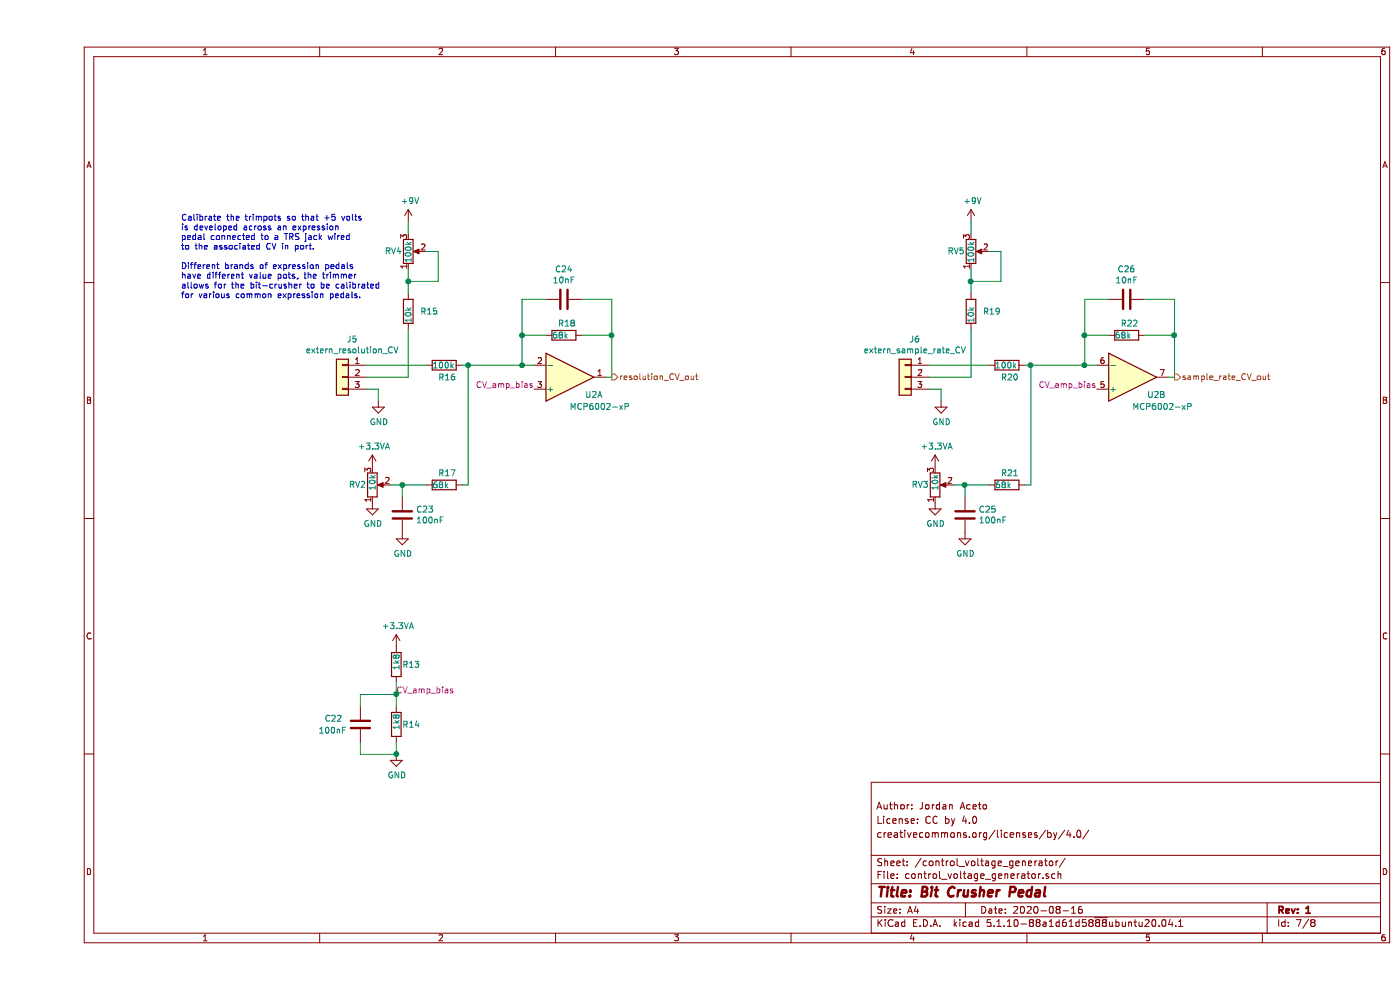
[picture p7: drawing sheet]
EESchema Schematic File Version 4
EELAYER 30 0
EELAYER END
$Descr A4 11693 8268
encoding utf-8
Sheet 8 8
Title "Bit Crusher Pedal"
Date "2020-08-16"
Rev "1"
Comp ""
Comment1 "creativecommons.org/licenses/by/4.0/"
Comment2 "License: CC by 4.0"
Comment3 "Author: Jordan Aceto"
Comment4 ""
$EndDescr
$Comp
L Device:R_POT RV2
U 1 1
P 2800 4050
F 0 "RV2" H 2750 4050 50  0000 R CNN
F 1 "10k" V 2800 4100 50  0000 R CNN
F 2 "Potentiometer_THT:Potentiometer_Alpha_RD901F-40-00D_Single_Vertical" H 2800 4050 50  0001 C CNN
F 3 "~" H 2800 4050 50  0001 C CNN
	1    2800 4050
	1    0    0    1   
$EndComp
$Comp
L power:GND #PWR0134
U 1 1
P 2800 4200
F 0 "#PWR0134" H 2800 3950 50  0001 C CNN
F 1 "GND" H 2805 4027 50  0000 C CNN
F 2 "" H 2800 4200 50  0001 C CNN
F 3 "" H 2800 4200 50  0001 C CNN
	1    2800 4200
	1    0    0    -1  
$EndComp
$Comp
L power:+3.3VA #PWR0135
U 1 1
P 2800 3900
F 0 "#PWR0135" H 2800 3750 50  0001 C CNN
F 1 "+3.3VA" H 2815 4073 50  0000 C CNN
F 2 "" H 2800 3900 50  0001 C CNN
F 3 "" H 2800 3900 50  0001 C CNN
	1    2800 3900
	1    0    0    -1  
$EndComp
$Comp
L Device:C C23
U 1 1
P 3050 4300
F 0 "C23" H 3165 4346 50  0000 L CNN
F 1 "100nF" H 3165 4255 50  0000 L CNN
F 2 "Capacitor_SMD:C_0805_2012Metric_Pad1.15x1.40mm_HandSolder" H 3088 4150 50  0001 C CNN
F 3 "~" H 3050 4300 50  0001 C CNN
	1    3050 4300
	1    0    0    -1  
$EndComp
Wire Wire Line
	2950 4050 3050 4050
Wire Wire Line
	3050 4050 3050 4150
$Comp
L power:GND #PWR0136
U 1 1
P 3050 4450
F 0 "#PWR0136" H 3050 4200 50  0001 C CNN
F 1 "GND" H 3055 4277 50  0000 C CNN
F 2 "" H 3050 4450 50  0001 C CNN
F 3 "" H 3050 4450 50  0001 C CNN
	1    3050 4450
	1    0    0    -1  
$EndComp
Wire Wire Line
	3100 3150 3100 2750
$Comp
L power:+9V #PWR0137
U 1 1
P 3100 1850
F 0 "#PWR0137" H 3100 1700 50  0001 C CNN
F 1 "+9V" H 3115 2023 50  0000 C CNN
F 2 "" H 3100 1850 50  0001 C CNN
F 3 "" H 3100 1850 50  0001 C CNN
	1    3100 1850
	1    0    0    -1  
$EndComp
$Comp
L Device:R R16
U 1 1
P 3400 3050
F 0 "R16" V 3500 3000 50  0000 L CNN
F 1 "100k" V 3400 2950 50  0000 L CNN
F 2 "Resistor_SMD:R_0805_2012Metric_Pad1.15x1.40mm_HandSolder" V 3330 3050 50  0001 C CNN
F 3 "~" H 3400 3050 50  0001 C CNN
	1    3400 3050
	0    1    1    0   
$EndComp
$Comp
L Device:R R18
U 1 1
P 4400 2800
F 0 "R18" V 4300 2750 50  0000 L CNN
F 1 "68k" V 4400 2700 50  0000 L CNN
F 2 "Resistor_SMD:R_0805_2012Metric_Pad1.15x1.40mm_HandSolder" V 4330 2800 50  0001 C CNN
F 3 "~" H 4400 2800 50  0001 C CNN
	1    4400 2800
	0    1    1    0   
$EndComp
Wire Wire Line
	4250 2800 4050 2800
Wire Wire Line
	4050 2800 4050 3050
Wire Wire Line
	4050 3050 4150 3050
Wire Wire Line
	4750 3150 4800 3150
Wire Wire Line
	4800 3150 4800 2800
Wire Wire Line
	4800 2800 4550 2800
Wire Wire Line
	4050 3050 3600 3050
Connection ~ 4050 3050
Text Label 4150 3250 2    50   ~ 0
CV_amp_bias
$Comp
L Device:C C24
U 1 1
P 4400 2500
F 0 "C24" V 4148 2500 50  0000 C CNN
F 1 "10nF" V 4239 2500 50  0000 C CNN
F 2 "Capacitor_SMD:C_0805_2012Metric_Pad1.15x1.40mm_HandSolder" H 4438 2350 50  0001 C CNN
F 3 "~" H 4400 2500 50  0001 C CNN
	1    4400 2500
	0    1    1    0   
$EndComp
Wire Wire Line
	4250 2500 4050 2500
Wire Wire Line
	4050 2500 4050 2800
Connection ~ 4050 2800
Wire Wire Line
	4550 2500 4800 2500
Wire Wire Line
	4800 2500 4800 2800
Connection ~ 4800 2800
$Comp
L Device:R R17
U 1 1
P 3400 4050
F 0 "R17" V 3300 4000 50  0000 L CNN
F 1 "68k" V 3400 3950 50  0000 L CNN
F 2 "Resistor_SMD:R_0805_2012Metric_Pad1.15x1.40mm_HandSolder" V 3330 4050 50  0001 C CNN
F 3 "~" H 3400 4050 50  0001 C CNN
	1    3400 4050
	0    1    1    0   
$EndComp
Wire Wire Line
	3550 4050 3600 4050
Wire Wire Line
	3600 4050 3600 3050
Connection ~ 3600 3050
Wire Wire Line
	3600 3050 3550 3050
Wire Wire Line
	3250 4050 3050 4050
Connection ~ 3050 4050
Text HLabel 4800 3150 2    50   Output ~ 0
resolution_CV_out
$Comp
L Device:R_POT RV3
U 1 1
P 7500 4050
F 0 "RV3" H 7450 4050 50  0000 R CNN
F 1 "10k" V 7500 4100 50  0000 R CNN
F 2 "Potentiometer_THT:Potentiometer_Alpha_RD901F-40-00D_Single_Vertical" H 7500 4050 50  0001 C CNN
F 3 "~" H 7500 4050 50  0001 C CNN
	1    7500 4050
	1    0    0    1   
$EndComp
$Comp
L power:GND #PWR0138
U 1 1
P 7500 4200
F 0 "#PWR0138" H 7500 3950 50  0001 C CNN
F 1 "GND" H 7505 4027 50  0000 C CNN
F 2 "" H 7500 4200 50  0001 C CNN
F 3 "" H 7500 4200 50  0001 C CNN
	1    7500 4200
	1    0    0    -1  
$EndComp
$Comp
L power:+3.3VA #PWR0139
U 1 1
P 7500 3900
F 0 "#PWR0139" H 7500 3750 50  0001 C CNN
F 1 "+3.3VA" H 7515 4073 50  0000 C CNN
F 2 "" H 7500 3900 50  0001 C CNN
F 3 "" H 7500 3900 50  0001 C CNN
	1    7500 3900
	1    0    0    -1  
$EndComp
$Comp
L Device:C C25
U 1 1
P 7750 4300
F 0 "C25" H 7865 4346 50  0000 L CNN
F 1 "100nF" H 7865 4255 50  0000 L CNN
F 2 "Capacitor_SMD:C_0805_2012Metric_Pad1.15x1.40mm_HandSolder" H 7788 4150 50  0001 C CNN
F 3 "~" H 7750 4300 50  0001 C CNN
	1    7750 4300
	1    0    0    -1  
$EndComp
Wire Wire Line
	7650 4050 7750 4050
Wire Wire Line
	7750 4050 7750 4150
$Comp
L power:GND #PWR0140
U 1 1
P 7750 4450
F 0 "#PWR0140" H 7750 4200 50  0001 C CNN
F 1 "GND" H 7755 4277 50  0000 C CNN
F 2 "" H 7750 4450 50  0001 C CNN
F 3 "" H 7750 4450 50  0001 C CNN
	1    7750 4450
	1    0    0    -1  
$EndComp
$Comp
L Connector_Generic:Conn_01x03 J6
U 1 1
P 7250 3150
F 0 "J6" H 7168 3467 50  0000 C CNN
F 1 "extern_sample_rate_CV" H 7168 3376 50  0000 C CNN
F 2 "Connector_PinHeader_2.54mm:PinHeader_1x03_P2.54mm_Vertical" H 7250 3150 50  0001 C CNN
F 3 "~" H 7250 3150 50  0001 C CNN
	1    7250 3150
	-1   0    0    -1  
$EndComp
$Comp
L power:GND #PWR0141
U 1 1
P 7550 3350
F 0 "#PWR0141" H 7550 3100 50  0001 C CNN
F 1 "GND" H 7555 3177 50  0000 C CNN
F 2 "" H 7550 3350 50  0001 C CNN
F 3 "" H 7550 3350 50  0001 C CNN
	1    7550 3350
	1    0    0    -1  
$EndComp
Wire Wire Line
	7550 3350 7550 3250
Wire Wire Line
	7550 3250 7450 3250
Wire Wire Line
	7450 3150 7800 3150
$Comp
L Device:R R20
U 1 1
P 8100 3050
F 0 "R20" V 8200 3000 50  0000 L CNN
F 1 "100k" V 8100 2950 50  0000 L CNN
F 2 "Resistor_SMD:R_0805_2012Metric_Pad1.15x1.40mm_HandSolder" V 8030 3050 50  0001 C CNN
F 3 "~" H 8100 3050 50  0001 C CNN
	1    8100 3050
	0    1    1    0   
$EndComp
Wire Wire Line
	7950 3050 7450 3050
$Comp
L Amplifier_Operational:MCP6002-xP U2
U 2 1
P 9150 3150
F 0 "U2" H 9350 3300 50  0000 C CNN
F 1 "MCP6002-xP" H 9400 3400 50  0000 C CNN
F 2 "Package_SO:SOIC-8_3.9x4.9mm_P1.27mm" H 9150 3150 50  0001 C CNN
F 3 "http://ww1.microchip.com/downloads/en/DeviceDoc/21733j.pdf" H 9150 3150 50  0001 C CNN
	2    9150 3150
	1    0    0    1   
$EndComp
$Comp
L Device:R R22
U 1 1
P 9100 2800
F 0 "R22" V 9000 2750 50  0000 L CNN
F 1 "68k" V 9100 2700 50  0000 L CNN
F 2 "Resistor_SMD:R_0805_2012Metric_Pad1.15x1.40mm_HandSolder" V 9030 2800 50  0001 C CNN
F 3 "~" H 9100 2800 50  0001 C CNN
	1    9100 2800
	0    1    1    0   
$EndComp
Wire Wire Line
	8950 2800 8750 2800
Wire Wire Line
	8750 2800 8750 3050
Wire Wire Line
	8750 3050 8850 3050
Wire Wire Line
	9450 3150 9500 3150
Wire Wire Line
	9500 3150 9500 2800
Wire Wire Line
	9500 2800 9250 2800
Wire Wire Line
	8750 3050 8300 3050
Connection ~ 8750 3050
Text Label 8850 3250 2    50   ~ 0
CV_amp_bias
$Comp
L Device:C C26
U 1 1
P 9100 2500
F 0 "C26" V 8848 2500 50  0000 C CNN
F 1 "10nF" V 8939 2500 50  0000 C CNN
F 2 "Capacitor_SMD:C_0805_2012Metric_Pad1.15x1.40mm_HandSolder" H 9138 2350 50  0001 C CNN
F 3 "~" H 9100 2500 50  0001 C CNN
	1    9100 2500
	0    1    1    0   
$EndComp
Wire Wire Line
	8950 2500 8750 2500
Wire Wire Line
	8750 2500 8750 2800
Connection ~ 8750 2800
Wire Wire Line
	9250 2500 9500 2500
Wire Wire Line
	9500 2500 9500 2800
Connection ~ 9500 2800
$Comp
L Device:R R21
U 1 1
P 8100 4050
F 0 "R21" V 8000 4000 50  0000 L CNN
F 1 "68k" V 8100 3950 50  0000 L CNN
F 2 "Resistor_SMD:R_0805_2012Metric_Pad1.15x1.40mm_HandSolder" V 8030 4050 50  0001 C CNN
F 3 "~" H 8100 4050 50  0001 C CNN
	1    8100 4050
	0    1    1    0   
$EndComp
Wire Wire Line
	8250 4050 8300 4050
Wire Wire Line
	8300 4050 8300 3050
Connection ~ 8300 3050
Wire Wire Line
	8300 3050 8250 3050
Wire Wire Line
	7950 4050 7750 4050
Connection ~ 7750 4050
Text HLabel 9500 3150 2    50   Output ~ 0
sample_rate_CV_out
$Comp
L Device:R R13
U 1 1
P 3000 5550
F 0 "R13" H 3050 5550 50  0000 L CNN
F 1 "1k8" V 3000 5500 50  0000 L CNN
F 2 "Resistor_SMD:R_0805_2012Metric_Pad1.15x1.40mm_HandSolder" V 2930 5550 50  0001 C CNN
F 3 "~" H 3000 5550 50  0001 C CNN
	1    3000 5550
	1    0    0    -1  
$EndComp
$Comp
L Device:R R14
U 1 1
P 3000 6050
F 0 "R14" H 3050 6050 50  0000 L CNN
F 1 "1k8" V 3000 6000 50  0000 L CNN
F 2 "Resistor_SMD:R_0805_2012Metric_Pad1.15x1.40mm_HandSolder" V 2930 6050 50  0001 C CNN
F 3 "~" H 3000 6050 50  0001 C CNN
	1    3000 6050
	1    0    0    -1  
$EndComp
$Comp
L Device:C C22
U 1 1
P 2700 6050
F 0 "C22" H 2400 6100 50  0000 L CNN
F 1 "100nF" H 2350 6000 50  0000 L CNN
F 2 "Capacitor_SMD:C_0805_2012Metric_Pad1.15x1.40mm_HandSolder" H 2738 5900 50  0001 C CNN
F 3 "~" H 2700 6050 50  0001 C CNN
	1    2700 6050
	1    0    0    -1  
$EndComp
Wire Wire Line
	2700 6200 2700 6300
Wire Wire Line
	2700 6300 3000 6300
Wire Wire Line
	3000 6300 3000 6200
Wire Wire Line
	3000 5900 3000 5800
Wire Wire Line
	3000 5800 2700 5800
Wire Wire Line
	2700 5800 2700 5900
Connection ~ 3000 5800
Wire Wire Line
	3000 5800 3000 5700
$Comp
L power:+3.3VA #PWR0143
U 1 1
P 3000 5400
F 0 "#PWR0143" H 3000 5250 50  0001 C CNN
F 1 "+3.3VA" H 3015 5573 50  0000 C CNN
F 2 "" H 3000 5400 50  0001 C CNN
F 3 "" H 3000 5400 50  0001 C CNN
	1    3000 5400
	1    0    0    -1  
$EndComp
$Comp
L power:GND #PWR0144
U 1 1
P 3000 6300
F 0 "#PWR0144" H 3000 6050 50  0001 C CNN
F 1 "GND" H 3005 6127 50  0000 C CNN
F 2 "" H 3000 6300 50  0001 C CNN
F 3 "" H 3000 6300 50  0001 C CNN
	1    3000 6300
	1    0    0    -1  
$EndComp
Connection ~ 3000 6300
Text Label 3000 5800 0    50   ~ 0
CV_amp_bias
$Comp
L Amplifier_Operational:MCP6002-xP U2
U 1 1
P 4450 3150
F 0 "U2" H 4650 3300 50  0000 C CNN
F 1 "MCP6002-xP" H 4700 3400 50  0000 C CNN
F 2 "Package_SO:SOIC-8_3.9x4.9mm_P1.27mm" H 4450 3150 50  0001 C CNN
F 3 "http://ww1.microchip.com/downloads/en/DeviceDoc/21733j.pdf" H 4450 3150 50  0001 C CNN
	1    4450 3150
	1    0    0    1   
$EndComp
Text Notes 1200 2500 0    50   ~ 0
Calibrate the trimpots so that +5 volts \nis developed across an expression \npedal connected to a TRS jack wired \nto the associated CV in port.\n\nDifferent brands of expression pedals\nhave different value pots, the trimmer \nallows for the bit-crusher to be calibrated\nfor various common expression pedals.
Wire Wire Line
	3250 3050 2750 3050
Wire Wire Line
	2750 3150 3100 3150
Wire Wire Line
	2850 3250 2750 3250
Wire Wire Line
	2850 3350 2850 3250
$Comp
L power:GND #PWR0145
U 1 1
P 2850 3350
F 0 "#PWR0145" H 2850 3100 50  0001 C CNN
F 1 "GND" H 2855 3177 50  0000 C CNN
F 2 "" H 2850 3350 50  0001 C CNN
F 3 "" H 2850 3350 50  0001 C CNN
	1    2850 3350
	1    0    0    -1  
$EndComp
$Comp
L Connector_Generic:Conn_01x03 J5
U 1 1
P 2550 3150
F 0 "J5" H 2468 3467 50  0000 C CNN
F 1 "extern_resolution_CV" H 2468 3376 50  0000 C CNN
F 2 "Connector_PinHeader_2.54mm:PinHeader_1x03_P2.54mm_Vertical" H 2550 3150 50  0001 C CNN
F 3 "~" H 2550 3150 50  0001 C CNN
	1    2550 3150
	-1   0    0    -1  
$EndComp
$Comp
L Device:R R15
U 1 1
P 3100 2600
F 0 "R15" H 3200 2600 50  0000 L CNN
F 1 "10k" V 3100 2500 50  0000 L CNN
F 2 "Resistor_SMD:R_0805_2012Metric_Pad1.15x1.40mm_HandSolder" V 3030 2600 50  0001 C CNN
F 3 "~" H 3100 2600 50  0001 C CNN
	1    3100 2600
	1    0    0    -1  
$EndComp
Wire Wire Line
	3350 2100 3250 2100
Wire Wire Line
	7800 3150 7800 2750
$Comp
L power:+9V #PWR05
U 1 1
P 7800 1850
F 0 "#PWR05" H 7800 1700 50  0001 C CNN
F 1 "+9V" H 7815 2023 50  0000 C CNN
F 2 "" H 7800 1850 50  0001 C CNN
F 3 "" H 7800 1850 50  0001 C CNN
	1    7800 1850
	1    0    0    -1  
$EndComp
$Comp
L Device:R R19
U 1 1
P 7800 2600
F 0 "R19" H 7900 2600 50  0000 L CNN
F 1 "10k" V 7800 2500 50  0000 L CNN
F 2 "Resistor_SMD:R_0805_2012Metric_Pad1.15x1.40mm_HandSolder" V 7730 2600 50  0001 C CNN
F 3 "~" H 7800 2600 50  0001 C CNN
	1    7800 2600
	1    0    0    -1  
$EndComp
Wire Wire Line
	8050 2100 7950 2100
Wire Wire Line
	7800 2250 7800 2350
Wire Wire Line
	3100 1850 3100 1950
Wire Wire Line
	3100 2350 3350 2350
Wire Wire Line
	3350 2350 3350 2100
Connection ~ 3100 2350
Wire Wire Line
	3100 2350 3100 2450
$Comp
L Device:R_POT RV5
U 1 1
P 7800 2100
F 0 "RV5" H 7750 2100 50  0000 R CNN
F 1 "100k" V 7800 2200 50  0000 R CNN
F 2 "Potentiometer_THT:Potentiometer_Bourns_3296W_Vertical" H 7800 2100 50  0001 C CNN
F 3 "~" H 7800 2100 50  0001 C CNN
	1    7800 2100
	1    0    0    1   
$EndComp
Wire Wire Line
	7800 1850 7800 1950
Wire Wire Line
	7800 2350 8050 2350
Wire Wire Line
	8050 2350 8050 2100
Connection ~ 7800 2350
Wire Wire Line
	7800 2350 7800 2450
Wire Wire Line
	3100 2250 3100 2350
$Comp
L Device:R_POT RV4
U 1 1
P 3100 2100
F 0 "RV4" H 3050 2100 50  0000 R CNN
F 1 "100k" V 3100 2200 50  0000 R CNN
F 2 "Potentiometer_THT:Potentiometer_Bourns_3296W_Vertical" H 3100 2100 50  0001 C CNN
F 3 "~" H 3100 2100 50  0001 C CNN
	1    3100 2100
	1    0    0    1   
$EndComp
$EndSCHEMATC
